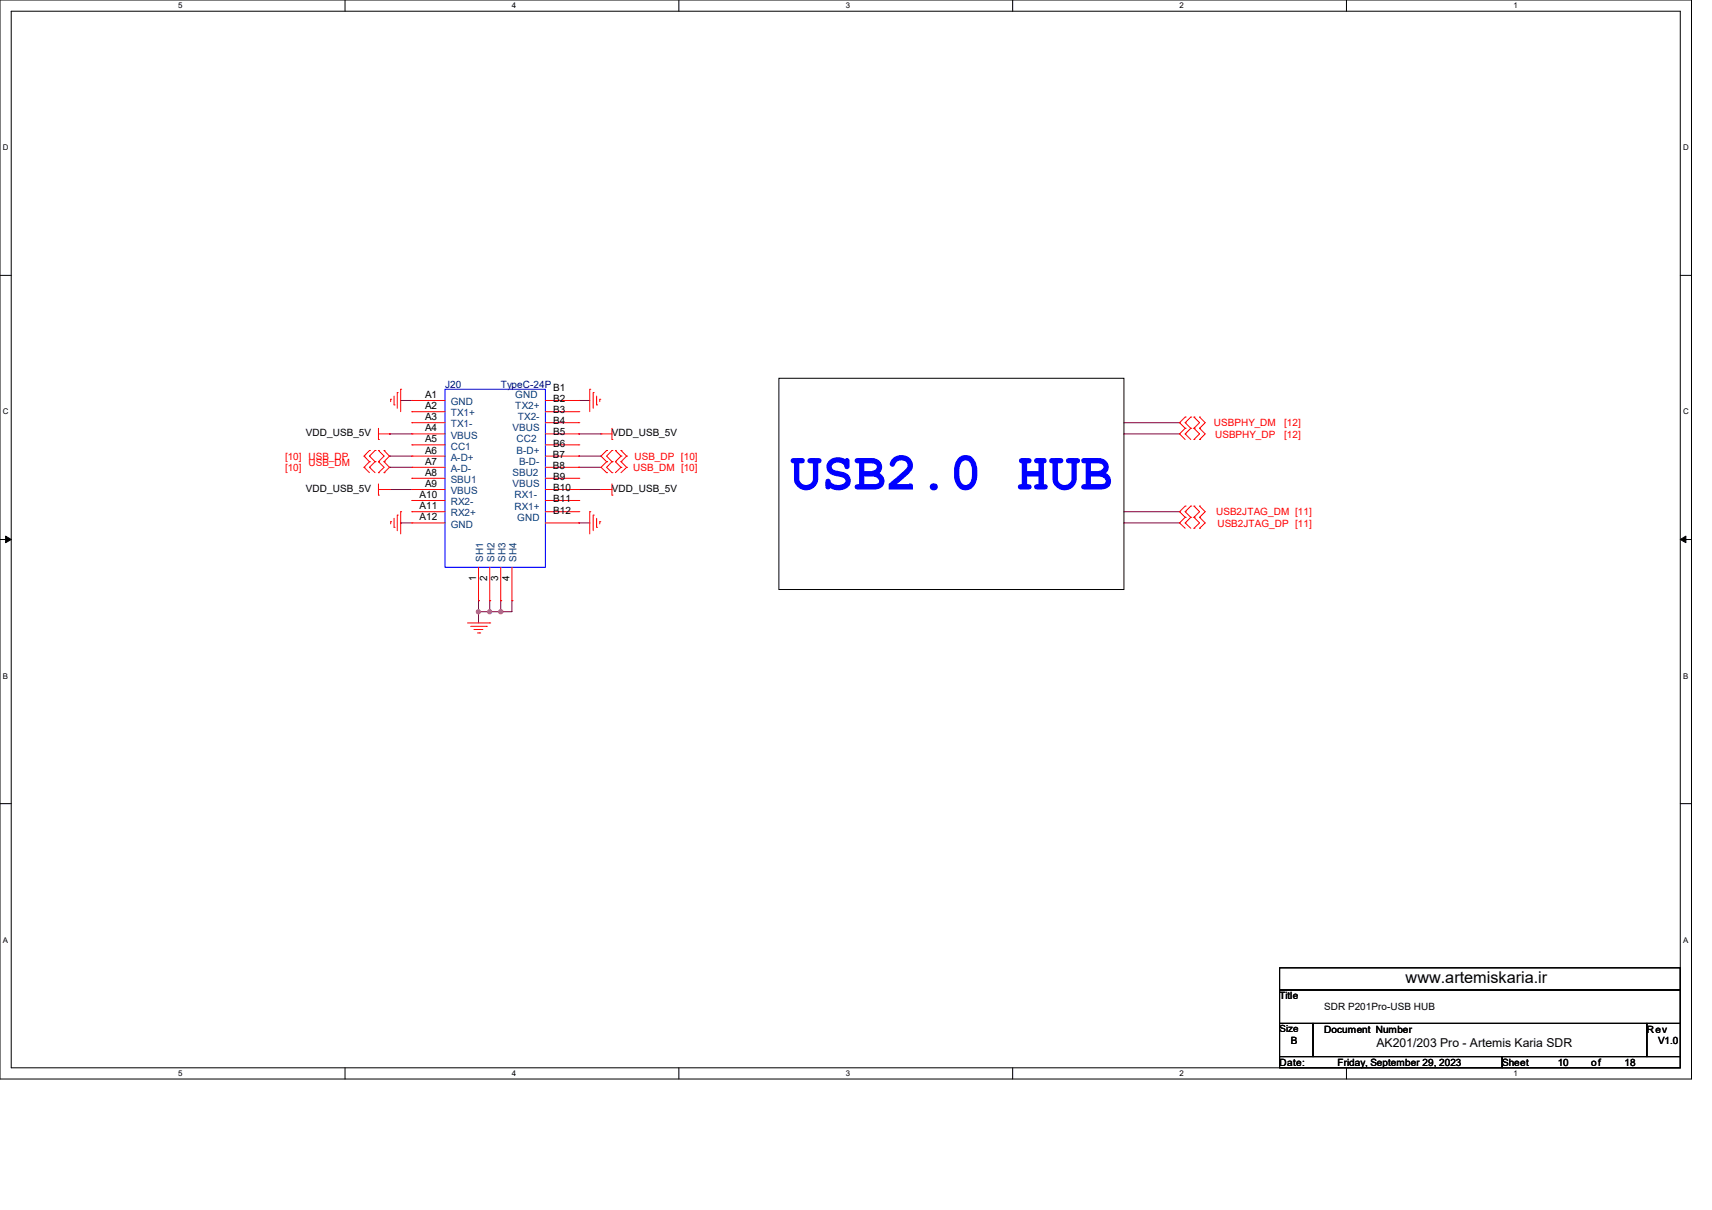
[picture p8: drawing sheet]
<svg xmlns="http://www.w3.org/2000/svg" width="297mm" height="210mm" viewBox="0 0 297 210" stroke-linecap="round" stroke-linejoin="round" font-family="sans-serif">
<path d="M0 0h293.5v187.3h-293.5zM1.9 1.9h289.6v183.4h-289.6z" fill="none" stroke="#000" stroke-width=".17"/>
<g fill="#fff">
<path d="M30.9 .2h.8v1.5h-.8z"/>
<path d="M30.9 185.5h.8v1.6h-.8z"/>
</g>
<path d="M59.9 0v1.9M59.9 185.3v2" fill="none" stroke="#000" stroke-width=".17"/>
<g fill="#fff">
<path d="M88.8 .2h.8v1.5h-.8z"/>
<path d="M88.8 185.5h.8v1.6h-.8z"/>
</g>
<path d="M117.8 0v1.9M117.8 185.3v2" fill="none" stroke="#000" stroke-width=".17"/>
<g fill="#fff">
<path d="M146.7 .2h.8v1.5h-.8z"/>
<path d="M146.7 185.5h.8v1.6h-.8z"/>
</g>
<path d="M175.7 0v1.9M175.7 185.3v2" fill="none" stroke="#000" stroke-width=".17"/>
<g fill="#fff">
<path d="M204.6 .2h.8v1.5h-.8z"/>
<path d="M204.6 185.5h.8v1.6h-.8z"/>
</g>
<path d="M233.6 0v1.9M233.6 185.3v2" fill="none" stroke="#000" stroke-width=".17"/>
<g fill="#fff">
<path d="M262.6 .2h.7v1.5h-.7z"/>
<path d="M262.6 185.5h.7v1.6h-.7z"/>
<path d="M.5 24.8h1v1.6h-1z"/>
<path d="M292 24.8h1v1.6h-1z"/>
<path d="M.5 70.7h1v1.5h-1z"/>
<path d="M292 70.7h1v1.5h-1z"/>
</g>
<path d="M0 47.8h1.9M291.5 47.8h2" fill="none" stroke="#000" stroke-width=".17"/>
<g fill="#fff">
<path d="M.5 116.5h.9v1.6h-.9z"/>
<path d="M292 116.5h.9v1.6h-.9z"/>
</g>
<path d="M0 93.6h1.9M291.5 93.6h2" fill="none" stroke="#000" stroke-width=".17"/>
<path d="M1 93l.9 .6-.9 .6zM291.5 93.6l1-.6v1.2z" fill="#000" stroke="#000" stroke-width=".17"/>
<g fill="#fff">
<path d="M.5 162.4h.9v1.5h-.9z"/>
<path d="M292 162.4h.9v1.5h-.9z"/>
</g>
<path d="M135.1 65.7h59.9v36.6h-59.9zM0 139.5h1.9M291.5 139.5h2M222 168h69.5v3.8h-69.5zM222 171.8h69.5v5.8h-69.5zM222 177.6h5.8v5.8h-5.8zM227.8 177.6h57.9v5.8h-57.9zM285.7 177.6h5.8v5.8h-5.8zM222 183.4h38.6v1.9h-38.6zM260.6 183.4h30.9v1.9h-30.9z" fill="none" stroke="#000" stroke-width=".17"/>
<g fill="none" stroke="#800040" stroke-width=".17">
<path d="M67.6 75.3h.1M67.6 79.2h.1M67.6 75.3h3.9M67.6 79.2h3.9M69.5 69.5h.1M69.5 69.5h2M100.4 75.3h.1M100.4 69.5h.1M100.4 79.2h.1M100.4 75.3h3.9M100.4 69.5h1.9M100.4 79.2h3.9"/>
<path d="M195 75.3h.1M195 73.4h.1M195 75.3h9.6M195 73.4h9.6M67.6 85h.1M67.6 81.1h.1M67.6 85h3.9M67.6 81.1h3.9M69.5 90.8h.1M69.5 90.8h2M100.4 85h.1M100.4 90.8h.1"/>
<path d="M100.4 81.1h.1M100.4 85h3.9M100.4 90.8h1.9M100.4 81.1h3.9M195 90.8h.1M195 88.8h.1M195 90.8h9.6M195 88.8h9.6M83 106.2h.1M83 104.3h.1M83 104.3v3.8M85 106.2h.1"/>
<path d="M85 104.3h.1M85 104.3v1.9M86.9 104.3h.1M86.9 106.2h.1M86.9 104.3v1.9M88.8 104.3h.1M88.8 104.3v1.9h-5.8"/>
</g>
<g fill="#f0f" stroke="#f0f" stroke-width=".17">
<circle cx="86.9" cy="106.2" r=".37"/>
<circle cx="84.9" cy="106.2" r=".36"/>
<circle cx="83" cy="106.2" r=".36"/>
</g>
<g fill="none" stroke="#f00" stroke-width=".17">
<path d="M63.2 79.2h.1M63.2 79.2l.9 .9M64.1 79.2h.1M64.1 78.2h.1M64.1 79.2l1 .9M64.1 78.2l-.9 1M65.1 78.2h.1M65.1 78.2l-1 1M65.7 76.3h.1M65.7 78.2h.1M65.7 75.3h1.9M65.7 74.3v2"/>
<path d="M65.7 78.2l.9 1-.9 .9M66.6 78.2h.1M66.6 78.2l1 1-1 .9M67.6 75.3h.1M67.8 69.3h.1M67.8 69.3v.4M68.4 70.3h.1M68.4 68.7v1.6M68.9 68.2h.1M68.9 68.2v2.7M69.5 67.6h.1M69.5 67.6v3.9"/>
<path d="M71.5 69.5h.1M71.5 71.5h.1M71.5 73.4h.1M71.5 75.3h.1M71.5 77.2h.1M71.5 79.2h.1M71.5 75.3h5.7M71.5 69.5h5.7M71.5 71.5h5.7M71.5 73.4h5.7M71.5 77.2h5.7M71.5 79.2h5.7"/>
<path d="M94.6 75.3h5.8M94.6 69.5h5.8M94.6 71.5h5.8M94.6 73.4h5.8M94.6 77.2h5.8M94.6 79.2h5.8M100.4 69.5h.1M100.4 71.5h.1M100.4 73.4h.1M100.4 75.3h.1M100.4 77.2h.1M100.4 79.2h.1"/>
<path d="M102.3 67.6h.1M102.3 67.6v3.9M102.9 68.2h.1M102.9 68.2v2.7M103.5 70.3h.1M103.5 68.7v1.6M104.1 69.3h.1M104.1 69.3v.4M104.3 75.3h.1M104.3 75.3h1.9M105.2 78.2h.1M105.2 78.2l-.9 1 .9 .9"/>
<path d="M106.2 76.3h.1M106.2 78.2h.1M106.2 74.3v2M106.2 78.2l-1 1 1 .9M106.8 78.2h.1M106.8 78.2l.9 1M107.7 79.2h.1M107.7 78.2h.1M107.7 79.2l-.9 .9M107.7 78.2l1 1M108.7 79.2h.1M108.7 79.2l-1 .9"/>
<path d="M204.6 73.4h.1M204.6 75.3h.1M204.6 73.4l1 .9M204.6 75.3l1 1M205.6 73.4h.1M205.6 72.4h.1M205.6 75.3h.1M205.6 74.3h.1M205.6 73.4l1 .9M205.6 72.4l-1 1M205.6 75.3l1 1M205.6 74.3l-1 1"/>
<path d="M206.6 72.4h.1M206.6 74.3h.1M206.6 72.4l-1 1M206.6 74.3l-1 1M207.1 74.3h.1M207.1 72.4h.1M207.1 76.3h.1M207.1 72.4l1 1-1 .9M207.1 74.3l1 1-1 1M208.1 72.4h.1M208.1 74.3h.1M208.1 76.3h.1"/>
<path d="M208.1 72.4l1 1-1 .9M208.1 74.3l1 1-1 1M63.2 81.1h.1M63.2 81.1l.9 .9M64.1 81.1h.1M64.1 80.1h.1M64.1 81.1l1 .9M64.1 80.1l-.9 1M65.1 80.1h.1M65.1 80.1l-1 1M65.7 85.9h.1M65.7 82h.1"/>
<path d="M65.7 80.1h.1M65.7 85h1.9M65.7 84v1.9M65.7 80.1l.9 1-.9 .9M66.6 80.1h.1M66.6 82h.1M66.6 80.1l1 1-1 .9M67.6 85h.1M67.8 90.6h.1M67.8 90.6v.3M68.4 91.5h.1M68.4 90v1.5"/>
<path d="M68.9 89.4h.1M68.9 89.4v2.7M69.5 88.8h.1M69.5 88.8v3.9M71.5 81.1h.1M71.5 83h.1M71.5 85h.1M71.5 86.9h.1M71.5 88.8h.1M71.5 90.8h.1M71.5 85h5.7M71.5 81.1h5.7"/>
<path d="M71.5 83h5.7M71.5 86.9h5.7M71.5 88.8h5.7M71.5 90.8h5.7M83 98.5v5.8M85 98.5v5.8M86.9 98.5v5.8M88.8 98.5v5.8M94.6 85h5.8M94.6 81.1h5.8M94.6 83h5.8M94.6 86.9h5.8"/>
<path d="M94.6 88.8h5.8M94.6 90.8h5.8M100.4 81.1h.1M100.4 83h.1M100.4 85h.1M100.4 86.9h.1M100.4 88.8h.1M100.4 90.8h.1M102.3 88.8h.1M102.3 88.8v3.9M102.9 89.4h.1M102.9 89.4v2.7"/>
<path d="M103.5 91.5h.1M103.5 90v1.5M104.1 90.6h.1M104.1 90.6v.3M104.3 85h.1M104.3 85h1.9M105.2 80.1h.1M105.2 82h.1M105.2 80.1l-.9 1 .9 .9M106.2 85.9h.1M106.2 80.1h.1M106.2 82h.1"/>
<path d="M106.2 84v1.9M106.2 80.1l-1 1 1 .9M106.8 80.1h.1M106.8 80.1l.9 1M107.7 81.1h.1M107.7 80.1h.1M107.7 81.1l-.9 .9M107.7 80.1l1 1M108.7 81.1h.1M108.7 81.1l-1 .9M204.6 88.8h.1M204.6 90.8h.1"/>
<path d="M204.6 88.8l1 1M204.6 90.8l1 .9M205.6 88.8h.1M205.6 87.8h.1M205.6 90.8h.1M205.6 89.8h.1M205.6 88.8l1 1M205.6 87.8l-1 1M205.6 90.8l1 .9M205.6 89.8l-1 1M206.6 87.8h.1M206.6 89.8h.1"/>
<path d="M206.6 87.8l-1 1M206.6 89.8l-1 1M207.1 89.8h.1M207.1 87.8h.1M207.1 91.7h.1M207.1 87.8l1 1-1 1M207.1 89.8l1 1-1 .9M208.1 87.8h.1M208.1 89.8h.1M208.1 91.7h.1M208.1 87.8l1 1-1 1M208.1 89.8l1 1-1 .9"/>
<path d="M81.1 108.1h3.9M81.7 108.7h2.7M82.3 109.3h.1M82.3 109.3h1.5M82.8 109.9h.4M83 104.3h.1M83.2 109.9h.1M84.4 108.7h.1M85 108.1h.1M85 104.3h.1M86.9 104.3h.1M88.8 104.3h.1"/>
</g>
<path d="M77.2 67.6h17.4v30.9h-17.4z" fill="none" stroke="#00f" stroke-width=".17"/>
<text font-size="9.2" fill="#00f" x="137.1" y="85">USB2.0 HUB</text>
<text font-size="2.8" x="243.9" y="170.5">www.artemiskaria.ir</text>
<text font-size="2.1" x="238.8" y="181.8">AK201/203 Pro - Artemis Karia SDR</text>
<g font-size="1.7">
<text x="73.7" y="69.1">A1</text>
<text x="73.7" y="71">A2</text>
<text x="96" y="67.9">B1</text>
<text x="96" y="69.8">B2</text>
<text x="96" y="71.7">B3</text>
<text x="53.1" y="75.7">VDD_USB_5V</text>
<text x="73.7" y="72.9">A3</text>
<text x="73.7" y="74.9">A4</text>
<text x="73.7" y="76.8">A5</text>
<text x="96" y="75.6">B5</text>
<text x="96" y="77.5">B6</text>
<text x="96" y="73.7">B4</text>
<text x="106.2" y="75.7">VDD_USB_5V</text>
<text x="73.7" y="78.7">A6</text>
<text x="73.7" y="80.7">A7</text>
<text x="73.7" y="82.6">A8</text>
<text x="95.9" y="79.5">B7</text>
<text x="95.9" y="81.4">B8</text>
<text x="96" y="83.4">B9</text>
<text x="53.1" y="85.4">VDD_USB_5V</text>
<text x="72.8" y="86.4">A10</text>
<text x="72.8" y="88.4">A11</text>
<text x="73.7" y="84.5">A9</text>
<text x="96" y="85.3">B10</text>
<text x="96" y="87.2">B11</text>
<text x="96" y="89.2">B12</text>
<text x="106.2" y="85.4">VDD_USB_5V</text>
<text x="72.8" y="90.3">A12</text>
<text x="82.6" y="100.8" transform="rotate(-90 82.6 100.8)">1</text>
<text x="84.5" y="100.8" transform="rotate(-90 84.5 100.8)">2</text>
<text x="86.4" y="100.8" transform="rotate(-90 86.4 100.8)">3</text>
<text x="88.4" y="100.8" transform="rotate(-90 88.4 100.8)">4</text>
<text x="222" y="173.4">Title</text>
<text x="222" y="179.2">Size</text>
<text x="229.7" y="175.3">SDR P201Pro-USB HUB</text>
<text x="229.7" y="179.2">Document Number</text>
<text x="285.7" y="179.2">Rev</text>
<text x="222" y="185">Date:</text>
<text x="223.9" y="181.1">B</text>
<text x="232.1" y="185">Friday, September 29, 2023</text>
<text x="260.6" y="185">Sheet</text>
<text x="270.2" y="185">10</text>
<text x="276.1" y="185">of</text>
<text x="281.8" y="185">18</text>
<text x="287.7" y="181.1">V1.0</text>
</g>
<g font-size="1.7" fill="#000080">
<text x="77.2" y="67.3">J20</text>
<text x="86.9" y="67.3">TypeC-24P</text>
</g>
<g font-size="1.7" fill="#004080">
<text x="78.2" y="70.3">GND</text>
<text x="89.4" y="69.1">GND</text>
<text x="89.4" y="71">TX2+</text>
<text x="78.2" y="72.3">TX1+</text>
<text x="78.2" y="74.2">TX1-</text>
<text x="78.2" y="76.1">VBUS</text>
<text x="88.9" y="74.9">VBUS</text>
<text x="89.6" y="76.8">CC2</text>
<text x="89.8" y="72.9">TX2-</text>
<text x="78.2" y="78">CC1</text>
<text x="78.2" y="80">A-D+</text>
<text x="78.2" y="81.9">A-D-</text>
<text x="78.2" y="83.8">SBU1</text>
<text x="88.9" y="82.6">SBU2</text>
<text x="89.6" y="78.7">B-D+</text>
<text x="90" y="80.7">B-D-</text>
<text x="78.2" y="85.8">VBUS</text>
<text x="78.2" y="87.7">RX2-</text>
<text x="78.2" y="89.6">RX2+</text>
<text x="88.9" y="84.6">VBUS</text>
<text x="89.2" y="86.5">RX1-</text>
<text x="89.2" y="88.4">RX1+</text>
<text x="78.2" y="91.6">GND</text>
<text x="89.7" y="90.4">GND</text>
<text x="83.8" y="97.5" transform="rotate(-90 83.8 97.5)">SH1</text>
<text x="85.8" y="97.5" transform="rotate(-90 85.8 97.5)">SH2</text>
<text x="87.7" y="97.5" transform="rotate(-90 87.7 97.5)">SH3</text>
<text x="89.6" y="97.5" transform="rotate(-90 89.6 97.5)">SH4</text>
</g>
<g font-size="1.7" fill="#f00">
<text x="210.6" y="74">USBPHY_DM</text>
<text x="210.8" y="75.9">USBPHY_DP</text>
<text x="222.8" y="74">[12]</text>
<text x="222.8" y="75.9">[12]</text>
<text x="49.4" y="81.7">[10]</text>
<text x="49.4" y="79.8">[10] USB_DP</text>
<text x="53.5" y="80.8">USB_DM</text>
<text x="109.9" y="81.7">USB_DM [10]</text>
<text x="110.1" y="79.8">USB_DP [10]</text>
<text x="211" y="89.4">USB2JTAG_DM [11]</text>
<text x="211.2" y="91.4">USB2JTAG_DP [11]</text>
</g>
<g font-size="1.4">
<text x="30.9" y="1.4">5</text>
<text x="88.8" y="1.4">4</text>
<text x="146.7" y="1.4">3</text>
<text x="204.6" y="1.4">2</text>
<text x="262.6" y="1.4">1</text>
<text x=".5" y="26.1">D</text>
<text x="292" y="26.1">D</text>
<text x=".5" y="71.9">C</text>
<text x="292" y="71.9">C</text>
<text x=".5" y="117.8">B</text>
<text x="292" y="117.8">B</text>
<text x=".5" y="163.6">A</text>
<text x="292" y="163.6">A</text>
<text x="30.9" y="186.8">5</text>
<text x="88.8" y="186.8">4</text>
<text x="146.7" y="186.8">3</text>
<text x="204.6" y="186.8">2</text>
<text x="262.6" y="186.8">1</text>
</g>
</svg>
